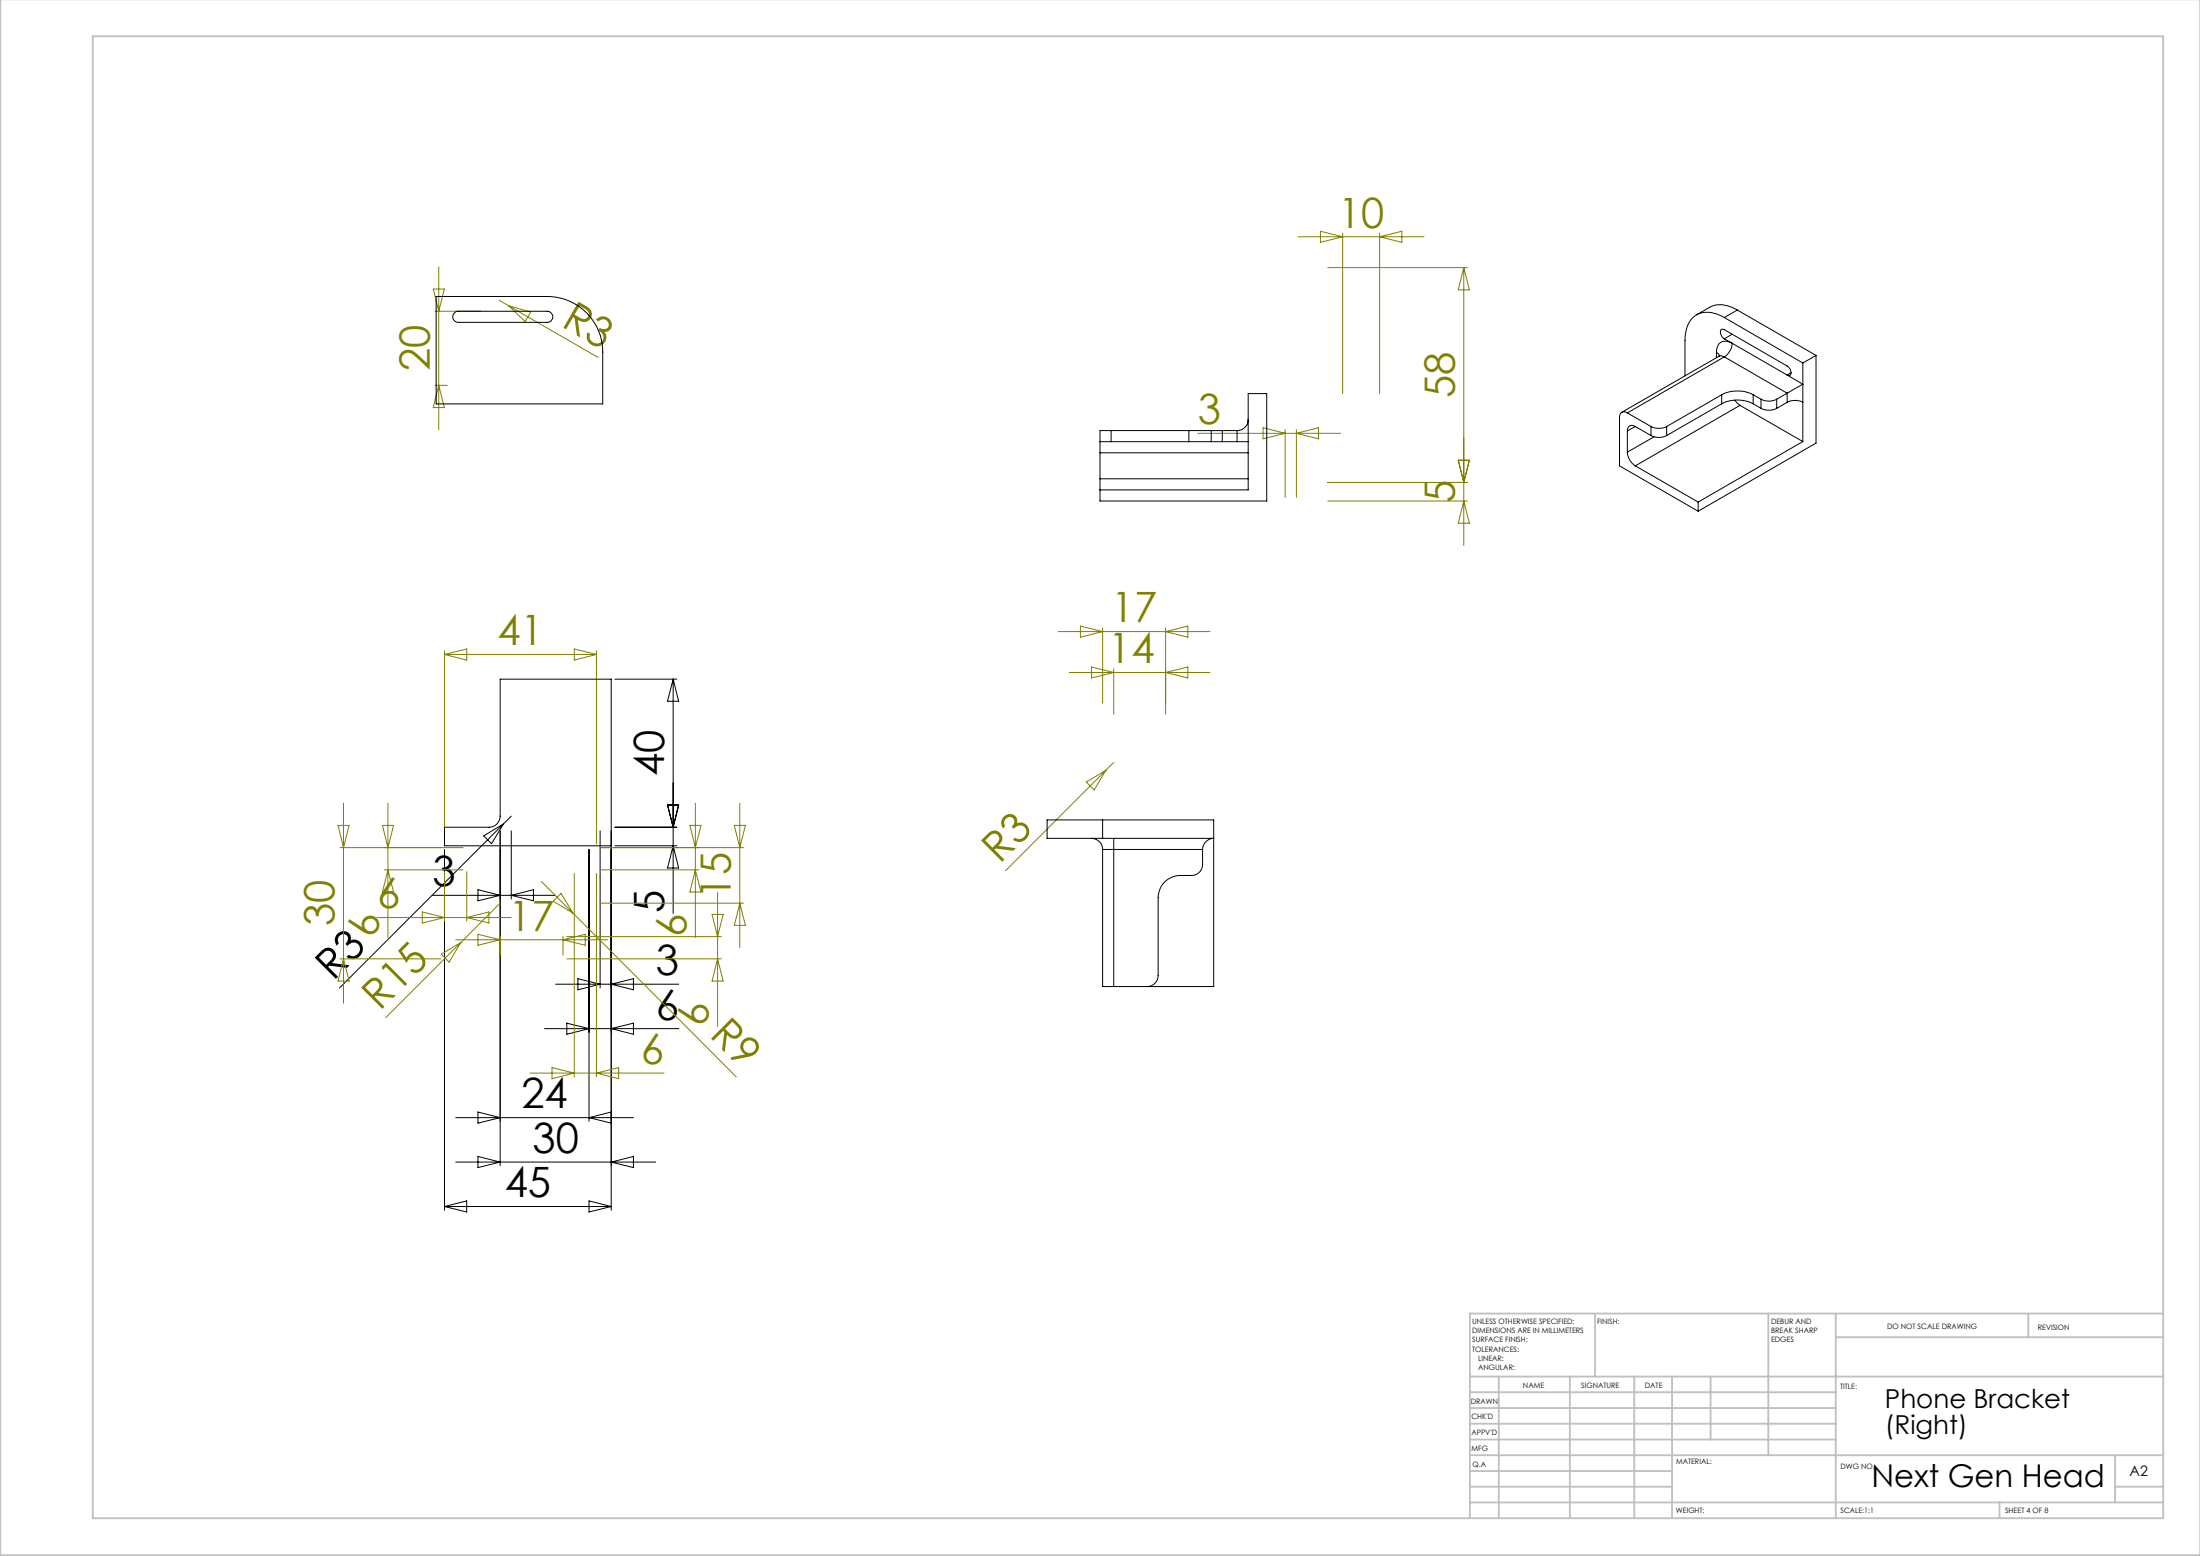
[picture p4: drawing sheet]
<svg xmlns="http://www.w3.org/2000/svg" width="594mm" height="420mm" viewBox="0 0 594 420" stroke-linecap="round" stroke-linejoin="round" font-family="sans-serif">
<g fill="none" stroke="#c0c0c0" stroke-width=".5">
<path d="M.1 -.1v419.9h594M25 9.8h559.1v400h-559.1zM430.7 354.6v17M477.4 354.6v38.2M495.7 354.6v55.2M547.7 354.6v6.3M584.1 354.6h-187.2v55.2M396.9 371.6h187.2M396.9 375.8h98.8M404.7 371.6v38.2M423.9 371.6v38.2M441.3 371.6v38.2"/>
<path d="M451.4 371.6v38.2M461.9 371.6v17M495.7 360.9h88.4M396.9 388.6h98.8M396.9 384.3h98.8M396.9 380.1h98.8M396.9 397.1h54.5M396.9 392.8h187.2M571.1 392.8v12.7M396.9 405.5h187.2M396.9 401.3h54.5M539.9 405.5v4.3"/>
<path d="M571.1 401.3h13"/>
</g>
<g fill="none" stroke="#000" stroke-width=".27">
<path d="M117.8 80h29.9a15 15 0 0 1 15 15v14h-44.9zM122.8 84.4l1-.4h23.9a1.5 1.5 0 0 1 1.6 1.5 1.5 1.5 0 0 1-1.6 1.5h-23.9a1.48 1.48 0 0 1-1.5-1 1.48 1.48 0 0 1 .5-1.6zM463.4 95.1l.9 .9M463.4 95.1v1.4M464.1 96.2l.5-.2 1 .3M464.1 96.2l-26.2 15.1M464.4 95.9l-.3 .3M465.6 85.7a7.1 7.1 0 0 0-8.3-.2 8.2 8.2 0 0 0-2.4 6.3v9.6M465.6 91.5a1.76 1.76 0 0 1-.7-2.6l.7 .1 16.9 9.8a1.72 1.72 0 0 1 .7 2.5l-.7-.1M465.6 96.3l-26.2 15.2M465.6 96.3l16.9 9.8M465.6 85.7l21.2 12.3"/>
<path d="M465.6 91.5l2.1 1.2M467.7 92.7a2.59 2.59 0 0 0-3-.3 2.59 2.59 0 0 0-1.3 2.7M467.7 92.7a4.6 4.6 0 0 1-2.1 3.6M467.7 92.7l14.8 8.5M467.7 90.2l-2.1 1.3M469.1 83.7a7.3 7.3 0 0 0-7.5-.7l-3.5 2M469.1 83.7l-3.5 2M469.1 83.7l21.2 12.2M486.8 98v21.2M490.3 95.9v23.7l-31.8 18.4M490.3 95.9l-3.5 2.1M297 119.2h3"/>
<path d="M297 119.2v3M300 116.2h-3v3M300 116.2h21M300 119.2h21M300 116.2v3M321 116.2h6M321 119.2h6M321 116.2v3M327 116.2h3M327 119.2h3M327 116.2v3M330 116.2v3"/>
<path d="M330 116.2h4M330 119.2h4M334 119.2h3M334 116.2v3M337 113.2a3 3 0 0 1-3 3M439.4 111.5a1.28 1.28 0 0 0-1.5-.2 1.28 1.28 0 0 0-.6 1.4v13l21.2 12.3M439.4 116.3v5.7M439.4 111.5l6.4 3.6M441.5 115.1a1.3 1.3 0 0 0-1.5-.2 1.3 1.3 0 0 0-.6 1.4M441.5 115.1l4.3 2.5M441.5 115.1l-2.1 1.2M445.8 115.1a4.8 4.8 0 0 0 4.2 0"/>
<path d="M445.8 117.6a4.8 4.8 0 0 0 4.2 0M445.8 115.1v2.5M446.6 117.9l-7.2 4.1M450 115.1v2.5M464.9 106.6a9.3 9.3 0 0 1 8.5 0M464.9 109a9.3 9.3 0 0 1 8.5 0M464.9 106.6l-14.9 8.5M464.9 106.6v2.4M464.9 109l-14.9 8.6M468.4 108l1.4 1.4M469.8 109.4l-28.3 16.3M469.8 109.4l17 9.8"/>
<path d="M473.4 106.6l2.1 1.2M473.4 106.6v2.4M473.4 109l2.1 1.2M475.5 107.8a4.5 4.5 0 0 0 4.2 0M475.5 110.2a4.8 4.8 0 0 0 4.2 0M475.5 107.8v2.4M479.7 107.8v2.4M482.5 101.2l4.3 2.5-4.3 2.4M482.5 108.6a4.5 4.5 0 0 1 4.3 0M482.5 106.1l-2.8 1.7M482.5 106.1v2.5M482.5 108.6l-2.8 1.6"/>
<path d="M483.6 100.6l-1.1 .6M486.8 119.2l-28.3 16.3M297 129.2v3M297 132.2h40v-26h5v29h-45zM297 122.2v7M297 129.2h40M297 122.2h40M439.4 122a4.7 4.7 0 0 0 2.1 3.7M441.5 125.7l17 9.8M458.5 135.5v2.5M166 183.3h16.7M181.8 183.3v63.2"/>
<path d="M181.8 183.3l1.4 6h-3zM180.2 217.3h3l-1.4 6zM120 229.3v97.4M130.6 225.6l5.3-3.2-3.2 5.3zM135 224.3v90.4M138 224.3v18.4M138 220.3l-46.3 46.4M159 229.3v73.4M162 224.3v42.3M165 228.3h-45v-5h12a3 3 0 0 0 3-3v-37h30v143.4M166 228.3h16.7M166 223.3h16.7"/>
<path d="M181.8 228.3l1.4 6h-3zM294.7 226.3a3 3 0 0 1 3 3M297.7 221.3h-15v5h15M297.7 229.3h3M297.7 226.3h30a3 3 0 0 0-3 3M297.7 229.3v37h3M297.7 221.3v5M297.7 221.3h30v45h-27M300.7 226.3v3M300.7 229.3h24M300.7 229.3v37M324.7 229.3v4a2.95 2.95 0 0 1-3 3 12.3 12.3 0 0 0-5 .3 6 6 0 0 0-4 5.7v21a3 3 0 0 1-3 3"/>
<path d="M116.8 241.7h33.2M129 240.2l6 1.5-6 1.5zM138 241.7l6-1.5v3zM147 277.7h36.3M150 265.7h33.3M153 276.2l6 1.5-6 1.5zM156 264.2l6 1.5-6 1.5zM165 277.7l6-1.5v3zM165 265.7l6-1.5v3zM123 313.7h54M123 301.7h48M129 312.2l6 1.5-6 1.5z"/>
<path d="M129 300.2l6 1.5-6 1.5zM165 313.7l6-1.5v3zM165 300.2l-6 1.5 6 1.5M120 325.7h45M120 325.7l6-1.6v3zM159 324.1l6 1.6-6 1.4z"/>
</g>
<g fill="none" stroke="#808000" stroke-width=".27">
<path d="M117 78h3l-1.5 6zM118.5 72v44M350.5 63.9h34M356.5 62.4l6 1.5-6 1.5zM358.5 72.2h37.7M362.5 62.9v43.3M372.5 62.9v43.3M372.5 63.9l6-1.5v3zM395.2 72.2v75M395.2 72.2l1.5 6h-3zM117.5 84h12.3M134.8 81l2.5 1.5"/>
<path d="M137.3 82.5l24.2 14M137.3 82.5l6 1.7-1.5 2.6zM117.5 104h3.3M118.5 104l1.5 6h-3zM323.4 117h38.6M341 115.4l6 1.6-6 1.4zM347 116v18.2M350 116v18.2M350 117l6-1.6v3zM358.5 130.2h37.7M358.5 135.2h37.7M393.7 124.2h3l-1.5 6z"/>
<path d="M395.2 135.2l1.5 6h-3zM120 176.7l6-1.5v3zM120 175.7v52.1M120 176.7h41M155 175.2l6 1.5-6 1.5zM161 175.7v52.1M285.7 170.5h41M291.7 169l6 1.5-6 1.5zM297.7 169.5v20.3M314.7 169.5v23.3M314.7 170.5l6-1.5v3zM288.7 181.5h38"/>
<path d="M294.7 180l6 1.5-6 1.5zM300.7 180.5v12.3M314.7 181.5l6-1.5v3zM92.7 216.8v54M104.7 216.8v36.3M187.7 216.8v36.3M199.7 216.8v39M293.3 211.1l5.3-3.2-3.2 5.3zM300.7 205.8l-29.2 29.2M91.3 222.8h3l-1.6 6zM103.3 222.8h3l-1.6 6zM103.8 234.8h21.2"/>
<path d="M104.7 234.8l1.6 6h-3zM120 235.3v13.4M125 228.8h-33.2M126 235.3v13.4M146.2 238l8.5 8.4M155 235.8v54.9M161 235.8v54.9M162 234.8h26.7M162 228.8h38.7M186.3 222.8h3l-1.6 6zM187.7 234.8l1.6 6h-3zM198.3 222.8h3l-1.6 6z"/>
<path d="M91.8 258.8h27.2M92.7 258.8l1.6 6h-3zM101.8 247.7h36.2M114 246.2l6 1.5-6 1.4zM119.1 257.6l5.3-3.2-3.2 5.3zM123 253.7h41M126 247.7l6-1.5v2.9zM129 252.2l6 1.5-6 1.4zM135 243.8l-30.9 30.9M135 252.7v5.1M149.4 243.3l2.1-2.2 3.2 5.3zM152 252.7v5.1"/>
<path d="M152 253.7l6-1.5v2.9zM153 258.8h41.7M153 252.8h41.7M154.7 246.4l44.1 44.3M162 243.8h38.7M192.3 246.8h3l-1.6 6zM193.7 240.8v36.3M193.7 258.8l1.6 6h-3zM199.7 243.8l1.6 6h-3zM143.1 289.6h36.2M149 288.2l6 1.4-6 1.6zM161 289.6l6-1.4v3z"/>
</g>
<g font-size="11.3" fill="#808000">
<text x="361.3" y="61.4">10</text>
<text x="151.3" y="88" transform="rotate(30 151.3 88)">R3</text>
<text x="116" y="100.3" transform="rotate(-90 116 100.3)">20</text>
<text x="392.8" y="107.5" transform="rotate(-90 392.8 107.5)">58</text>
<text x="323.4" y="114.5">3</text>
<text x="392.8" y="135.8" transform="rotate(-90 392.8 135.8)">5</text>
<text x="300" y="168">17</text>
<text x="134.3" y="174.2">41</text>
<text x="299.2" y="179.1">14</text>
<text x="269.9" y="233.3" transform="rotate(-45 269.9 233.3)">R3</text>
<text x="101.8" y="245.2">6</text>
<text x="197.3" y="242.5" transform="rotate(-90 197.3 242.5)">15</text>
<text x="90.3" y="250" transform="rotate(-90 90.3 250)">30</text>
<text x="137.3" y="251.2">17</text>
<text x="102.3" y="253" transform="rotate(-90 102.3 253)">6</text>
<text x="185.3" y="253" transform="rotate(-90 185.3 253)">6</text>
<text x="102.5" y="273" transform="rotate(-45 102.5 273)">R15</text>
<text x="191.3" y="279.6" transform="rotate(45 191.3 279.6)">R9</text>
<text x="191.3" y="277" transform="rotate(-90 191.3 277)">6</text>
<text x="173" y="287.2">6</text>
</g>
<g font-size="11.3">
<text x="179.3" y="209.5" transform="rotate(-90 179.3 209.5)">40</text>
<text x="116.8" y="239.2">3</text>
<text x="179.3" y="246.5" transform="rotate(-90 179.3 246.5)">5</text>
<text x="177" y="263.2">3</text>
<text x="90" y="265" transform="rotate(-45 90 265)">R3</text>
<text x="177" y="275.2">6</text>
<text x="140.8" y="299.2">24</text>
<text x="143.8" y="311.2">30</text>
<text x="136.3" y="323.2">45</text>
</g>
<text font-size="8.5" x="505.3" y="401.5">Next Gen Head</text>
<g font-size="7.1">
<text x="508.9" y="380.1">Phone Bracket</text>
<text x="508.9" y="387.1">(Right)</text>
</g>
<text font-size="3.9" x="575" y="398.4">A2</text>
<g font-size="2">
<text x="397.5" y="357.4">UNLESS OTHERWISE SPECIFIED:</text>
<text x="397.5" y="359.9">DIMENSIONS ARE IN MILLIMETERS</text>
<text x="431.2" y="357.4">FINISH:</text>
<text x="478.2" y="357.3">DEBUR AND</text>
<text x="478.2" y="359.8">BREAK SHARP</text>
<text x="509.5" y="358.8">DO NOT SCALE DRAWING</text>
<text x="550.2" y="359">REVISION</text>
<text x="397.5" y="362.4">SURFACE FINISH:</text>
<text x="397.5" y="364.9">TOLERANCES:</text>
<text x="478.2" y="362.3">EDGES</text>
<text x="399.1" y="367.4">LINEAR:</text>
<text x="399.1" y="369.9">ANGULAR:</text>
<text x="411.2" y="374.8">NAME</text>
<text x="426.9" y="374.7">SIGNATURE</text>
<text x="444.1" y="374.7">DATE</text>
<text x="496.8" y="375">TITLE:</text>
<text x="397.1" y="378.9">DRAWN</text>
<text x="397.3" y="383.1">CHK'D</text>
<text x="397.3" y="387.2">APPV'D</text>
<text x="397.3" y="391.6">MFG</text>
<text x="397.5" y="395.9">Q.A</text>
<text x="452.5" y="395.3">MATERIAL:</text>
<text x="497" y="396.4">DWG NO.</text>
<text x="452.5" y="408.3">WEIGHT:</text>
<text x="497" y="408.4">SCALE:1:1</text>
<text x="541.4" y="408.4">SHEET 4 OF 8</text>
</g>
</svg>
